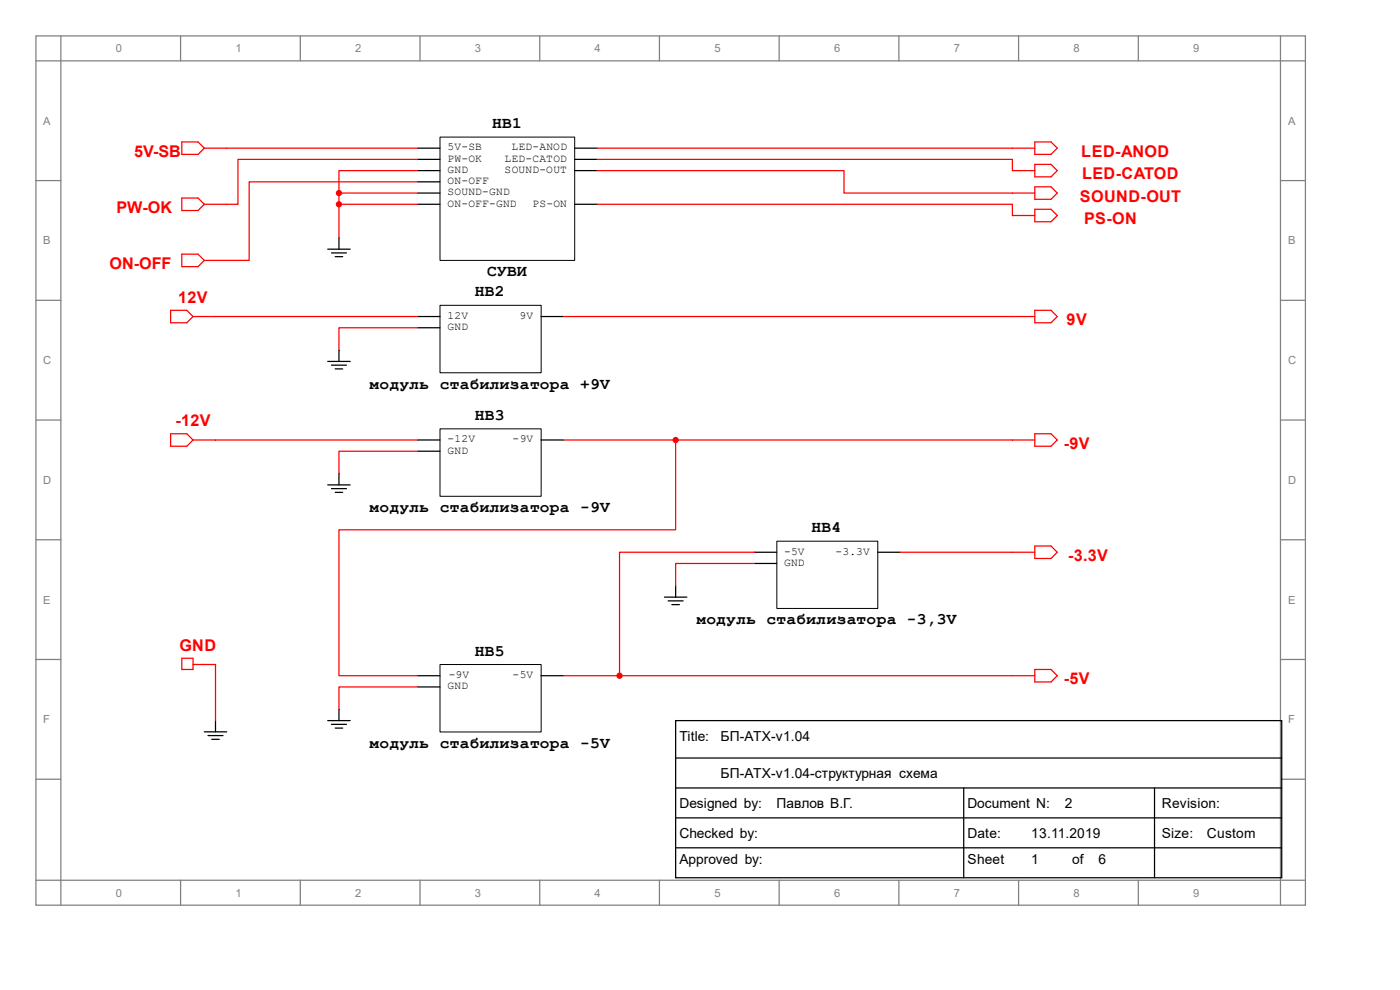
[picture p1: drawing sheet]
<svg xmlns="http://www.w3.org/2000/svg" width="297mm" height="210mm" viewBox="0 0 297 210" stroke-linecap="round" stroke-linejoin="round" font-family="sans-serif">
<g fill="none" stroke="#808080" stroke-width=".26">
<path d="M7.6 7.6h269.3v184.4h-269.3zM7.6 12.9h269.3M12.9 7.6v184.4M38.3 7.6v5.3M63.7 7.6v5.3M89.1 7.6v5.3M114.5 7.6v5.3M139.9 7.6v5.3M165.3 7.6v5.3M190.7 7.6v5.3M216.1 7.6v5.3M241.5 7.6v5.3"/>
<path d="M271.7 7.6v184.4M7.6 38.3h5.3M271.7 38.3h5.2M7.6 63.7h5.3M271.7 63.7h5.2M7.6 89.1h5.3M271.7 89.1h5.2M7.6 114.5h5.3M271.7 114.5h5.2M7.6 139.9h5.3M271.7 139.9h5.2M7.6 165.3h5.3"/>
<path d="M271.7 165.3h5.2M7.6 186.7h269.3M38.3 186.7v5.3M63.7 186.7v5.3M89.1 186.7v5.3M114.5 186.7v5.3M139.9 186.7v5.3M165.3 186.7v5.3M190.7 186.7v5.3M216.1 186.7v5.3M241.5 186.7v5.3"/>
</g>
<path d="M38.6 30.1h3.4l1.3 1.3-1.3 1.4h-3.4z" fill="none" stroke="#f00" stroke-width=".26"/>
<path d="M43.3 31.4h4.8M38.6 42h3.4l1.3 1.3-1.3 1.4h-3.4z" fill="none" stroke="#f00" stroke-width=".26"/>
<path d="M43.3 43.3h4.8M36.2 65.8h3.4l1.4 1.3-1.4 1.4h-3.4z" fill="none" stroke="#f00" stroke-width=".26"/>
<path d="M41 67.1h4.7M36.2 92h3.4l1.4 1.3-1.4 1.4h-3.4z" fill="none" stroke="#f00" stroke-width=".26"/>
<path d="M41 93.3h4.7M38.6 139.6h2.4v2.4h-2.4z" fill="none" stroke="#f00" stroke-width=".26"/>
<path d="M219.5 115.8h3.5l1.3 1.4-1.3 1.3h-3.5zM41 141h4.7" fill="none" stroke="#f00" stroke-width=".26"/>
<path d="M214.8 117.2h4.7M219.5 142h3.5l1.3 1.3-1.3 1.4h-3.5z" fill="none" stroke="#f00" stroke-width=".26"/>
<path d="M219.5 92h3.5l1.3 1.3-1.3 1.4h-3.5zM214.8 143.3h4.7" fill="none" stroke="#f00" stroke-width=".26"/>
<path d="M219.5 65.8h3.5l1.3 1.3-1.3 1.4h-3.5zM214.8 93.3h4.7" fill="none" stroke="#f00" stroke-width=".26"/>
<path d="M219.5 30.1h3.5l1.3 1.3-1.3 1.4h-3.5zM45.7 67.1h42.9M88.6 69.5h-16.7v4.8M214.8 67.1h4.7M88.6 95.7h-16.7v4.8M160 119.5h-16.7v4.8M45.7 141v11.9M88.6 145.7h-16.7v4.8" fill="none" stroke="#f00" stroke-width=".26"/>
<g fill="none" stroke="#000" stroke-width=".26">
<path d="M69.5 52.9h4.8M70.3 53.7h3.2M71.1 54.4h1.6M71.9 50.5v2.4M69.5 76.7h4.8M70.3 77.5h3.2M71.1 78.3h1.6M71.9 74.3v2.4M88.6 67.1h4.7M88.6 69.5h4.7M114.8 67.1h4.7M88.6 93.3h4.7"/>
<path d="M88.6 95.7h4.7M114.8 93.3h4.7M69.5 102.9h4.8M70.3 103.7h3.2M71.1 104.5h1.6M71.9 100.5v2.4M160 117.2h4.8M160 119.5h4.8M186.2 117.2h4.8M141 126.7h4.7M141.8 127.5h3.1M142.5 128.3h1.6"/>
<path d="M143.3 124.3v2.4M43.3 155.2h4.8M44.1 156h3.2M44.9 156.8h1.6M45.7 152.9v2.3M69.5 152.9h4.8M70.3 153.7h3.2M71.1 154.5h1.6M71.9 150.5v2.4M88.6 143.3h4.7M88.6 145.7h4.7M114.8 143.3h4.7"/>
<path d="M143.3 152.9h128.6v33.3h-128.6zM143.3 160.8h128.6M143.3 167.2h128.6M143.3 173.5h128.6M143.3 179.9h128.6M204.5 167.2v19M244.9 167.2v19"/>
</g>
<path d="M93.3 64.8h21.5v14.3h-21.5zM93.3 91h21.5v14.3h-21.5zM164.8 114.8h21.4v14.3h-21.4zM93.3 141h21.5v14.3h-21.5z" fill="none" stroke="#000" stroke-width=".21"/>
<path d="M214.8 31.4h4.7M219.5 34.9h3.5l1.3 1.3-1.3 1.3h-3.5z" fill="none" stroke="#f00" stroke-width=".26"/>
<path d="M214.8 36.2h4.7M219.5 39.6h3.5l1.3 1.4-1.3 1.3h-3.5z" fill="none" stroke="#f00" stroke-width=".26"/>
<path d="M214.8 41h4.7M219.5 44.4h3.5l1.3 1.3-1.3 1.3h-3.5z" fill="none" stroke="#f00" stroke-width=".26"/>
<path d="M38.6 53.9h3.4l1.3 1.3-1.3 1.4h-3.4zM214.8 45.7h4.7" fill="none" stroke="#f00" stroke-width=".26"/>
<g fill="none" stroke="#f00" stroke-width=".26">
<path d="M48.1 31.4h40.5M88.6 33.8h-38.1v9.5h-2.4M88.6 38.6h-35.7v16.6h-9.6M88.6 36.2h-16.7v4.8M126.7 33.8h88.1v2.4M126.7 36.2h52.4v4.8h35.7M126.7 31.4h88.1M71.9 41h16.7M71.9 41v9.5M71.9 43.3h16.7M126.7 43.3h88.1v2.4M119.5 67.1h95.3"/>
<path d="M45.7 93.3h42.9M119.5 93.3h95.3M143.3 93.3v19.1h-71.4v30.9h16.7M160 117.2h-28.6v26.1M191 117.2h23.8M119.5 143.3h95.3"/>
</g>
<path d="M93.3 29.1h28.6v26.1h-28.6z" fill="none" stroke="#000" stroke-width=".21"/>
<path d="M88.6 31.4h4.7M88.6 33.8h4.7M88.6 36.2h4.7M88.6 38.6h4.7M121.9 31.4h4.8M121.9 33.8h4.8M121.9 36.2h4.8M88.6 43.3h4.7M88.6 41h4.7M121.9 43.3h4.8" fill="none" stroke="#000" stroke-width=".26"/>
<g fill="#f00" stroke="#f00" stroke-width=".26">
<circle cx="131.4" cy="143.3" r=".53"/>
<circle cx="143.3" cy="93.3" r=".53"/>
<circle cx="71.9" cy="41" r=".53"/>
<circle cx="71.9" cy="43.3" r=".53"/>
</g>
<g font-size="3.4">
<text x="104.4" y="27.1">HB1</text>
<text x="103.4" y="58.6">СУВИ</text>
<text x="100.7" y="62.9">HB2</text>
<text x="78.4" y="82.5">модуль стабилизатора +9V</text>
<text x="100.7" y="89.1">HB3</text>
<text x="78.4" y="108.6">модуль стабилизатора -9V</text>
<text x="172.2" y="112.9">HB4</text>
<text x="147.7" y="132.5">модуль стабилизатора -3,3V</text>
<text x="100.7" y="139.1">HB5</text>
<text x="78.4" y="158.6">модуль стабилизатора -5V</text>
</g>
<g font-size="3.4" fill="#f00">
<text x="28.4" y="33.2">5V-SB</text>
<text x="229.4" y="33.2">LED-ANOD</text>
<text x="229.6" y="38">LED-CATOD</text>
<text x="24.7" y="45.1">PW-OK</text>
<text x="229.1" y="42.8">SOUND-OUT</text>
<text x="230" y="47.5">PS-ON</text>
<text x="23.2" y="57.1">ON-OFF</text>
<text x="37.8" y="64.2">12V</text>
<text x="226.3" y="69">9V</text>
<text x="37.2" y="90.4">-12V</text>
<text x="225.7" y="95.2">-9V</text>
<text x="226.6" y="119">-3.3V</text>
<text x="38.1" y="138">GND</text>
<text x="225.7" y="145.2">-5V</text>
</g>
<g font-size="2.9">
<text x="144.1" y="157.1">Title:</text>
<text x="152.9" y="157.1">БП-ATX-v1.04</text>
<text x="152.9" y="165">БП-ATX-v1.04-структурная схема</text>
<text x="144.1" y="171.4">Designed by:</text>
<text x="164.8" y="171.4">Павлов В.Г.</text>
<text x="205.2" y="171.4">Document N:</text>
<text x="225.9" y="171.4">2</text>
<text x="246.5" y="171.4">Revision:</text>
<text x="144.1" y="177.7">Checked by:</text>
<text x="205.2" y="177.7">Date:</text>
<text x="218.7" y="177.7">13.11.2019</text>
<text x="246.5" y="177.7">Size:</text>
<text x="256" y="177.7">Custom</text>
<text x="144.1" y="183.3">Approved by:</text>
<text x="205.2" y="183.3">Sheet</text>
<text x="218.7" y="183.3">1</text>
<text x="227.4" y="183.3">of</text>
<text x="233" y="183.3">6</text>
</g>
<g font-size="2.4" fill="#808080">
<text x="24.6" y="11.1">0</text>
<text x="50" y="11.1">1</text>
<text x="75.4" y="11.1">2</text>
<text x="100.8" y="11.1">3</text>
<text x="126.2" y="11.1">4</text>
<text x="151.6" y="11.1">5</text>
<text x="177" y="11.1">6</text>
<text x="202.4" y="11.1">7</text>
<text x="227.8" y="11.1">8</text>
<text x="253.2" y="11.1">9</text>
<text x="9.2" y="26.5">A</text>
<text x="273.3" y="26.5">A</text>
<text x="9.2" y="51.9">B</text>
<text x="273.3" y="51.9">B</text>
<text x="9.2" y="77.3">C</text>
<text x="273.3" y="77.3">C</text>
<text x="9.2" y="102.7">D</text>
<text x="273.3" y="102.7">D</text>
<text x="9.2" y="128.1">E</text>
<text x="273.3" y="128.1">E</text>
<text x="9.2" y="153.5">F</text>
<text x="273.3" y="153.5">F</text>
<text x="24.6" y="190.2">0</text>
<text x="50" y="190.2">1</text>
<text x="75.4" y="190.2">2</text>
<text x="100.8" y="190.2">3</text>
<text x="126.2" y="190.2">4</text>
<text x="151.6" y="190.2">5</text>
<text x="177" y="190.2">6</text>
<text x="202.4" y="190.2">7</text>
<text x="227.8" y="190.2">8</text>
<text x="253.2" y="190.2">9</text>
</g>
<g font-size="2.4">
<text x="94.9" y="31.9">5V-SB</text>
<text x="94.9" y="34.3">PW-OK</text>
<text x="107.1" y="34.3">LED-CATOD</text>
<text x="108.5" y="31.9">LED-ANOD</text>
<text x="94.9" y="36.7">GND</text>
<text x="94.9" y="39.1">ON-OFF</text>
<text x="94.9" y="41.4">SOUND-GND</text>
<text x="107.1" y="36.7">SOUND-OUT</text>
<text x="94.9" y="43.8">ON-OFF-GND</text>
<text x="112.9" y="43.8">PS-ON</text>
<text x="94.9" y="67.6">12V</text>
<text x="94.9" y="70">GND</text>
<text x="110.2" y="67.6">9V</text>
<text x="94.9" y="93.9">-12V</text>
<text x="108.8" y="93.9">-9V</text>
<text x="94.9" y="96.2">GND</text>
<text x="166.4" y="117.6">-5V</text>
<text x="177.2" y="117.6">-3.3V</text>
<text x="166.4" y="120">GND</text>
<text x="95.2" y="143.8">-9V</text>
<text x="108.8" y="143.8">-5V</text>
<text x="94.9" y="146.2">GND</text>
</g>
</svg>
